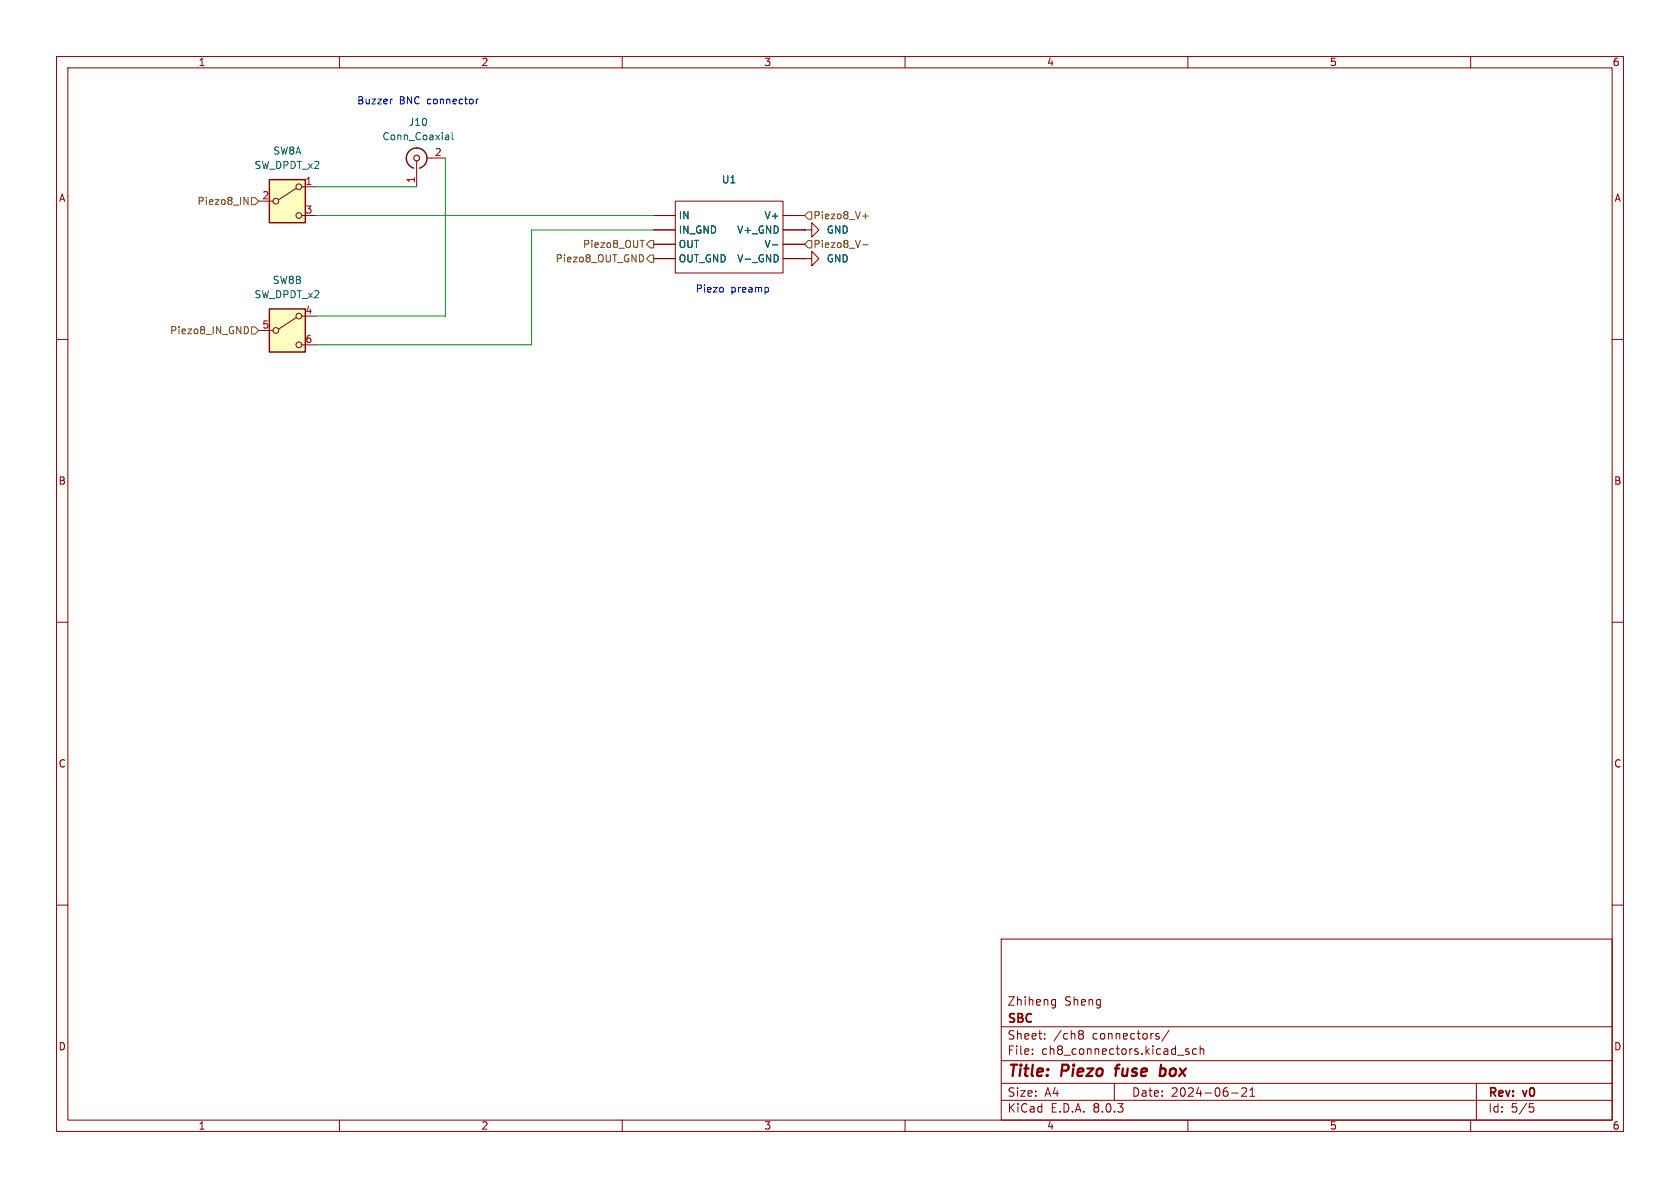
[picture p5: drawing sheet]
<svg xmlns="http://www.w3.org/2000/svg" width="297mm" height="210mm" viewBox="0 0 297 210" stroke-linecap="round" stroke-linejoin="round" font-family="sans-serif">
<g fill="none" stroke="#840000" stroke-width=".18">
<path d="M10 10h277v190h-277zM12 12h273v186h-273zM60 10v2M110 10v2M160 10v2M210 10v2M260 10v2M73.7 28.4v4.6M75.4 27.9h3.3M115.6 38.1h3.8M119.4 35.6h19v12.7h-19zM138.4 38.1h3.8"/>
<path d="M10 60h2M115.6 40.6h3.8M115.6 43.2h3.8M115.6 45.7h3.8M138.4 40.6h3.8M138.4 43.2h3.8M138.4 45.7h3.8M142.2 45.7h1.3v-1.2l1.3 1.2-1.3 1.3v-1.3M142.2 45.7h.1M142.2 40.6h1.3v-1.2l1.3 1.2-1.3 1.3v-1.3M142.2 40.6h.1M285 60h2"/>
<path d="M10 110h2M285 110h2M10 160h2M285 160h2M177 166h108v32h-108zM186 177.6h.6M186 176.8h.6M186.6 176.7v1.2l-.1 .2-.4 .1M60 198v2M110 198v2M160 198v2M177 194.5h108"/>
<path d="M177 191.5h108M177 187.5h108M177 181.5h108M182.5 186.3v.1M182.5 185.5v.1M184.7 183.6v.1M184.7 182.8v.1M190.8 182.8h.2M190.8 182.3l.4-.1 .3 .1v.3l-.3 .2M191 182.8h.2M191 182.8l-.2 .1M191.2 182.8l.3 .3v.5l-.3 .1-.4-.1"/>
<path d="M197 191.5v3M204.5 183.2l.4 .1 .1 .2-.3 .2h-.2M204.5 182.7l.4 .1M206.7 182.1l-1.3 2M208.2 186.5h1.1M210 198v2M210.2 185.5l-.4-.1-.2 .2 .1 .2 .5 .2v.3h-.6M211.5 185.5l-.4-.1-.3 .3v.4l.2 .2h.5M212.2 185.5l.2-.1 .3 .1 .1 .9M212.2 184.9v1.5M217.7 193.2h1.2M219.5 192.4l.6-.1 .2 .1 .1 .3-.9 1.1h.9"/>
<path d="M221 193.8h.8M221 192.7l.4-.4v1.5M260 198v2M261 191.5v6.5M270.4 195.1h.7M270.5 195.7h.4l.3 .3-.2 .5-.5 .1"/>
</g>
<path d="M197.1 188.9h.7M197.4 188.5l-.2 1.7M205.2 189l.2-.1 .5 .1M205.3 188.2l-.3 2M205.9 190a.66 .66 0 0 1-.9 .1" fill="none" stroke="#840000" stroke-width=".4"/>
<path d="M73.2 29.7a1.81 1.81 0 0 1-1-2.8 1.81 1.81 0 0 1 2.9 0 1.81 1.81 0 0 1-.9 2.8" fill="none" stroke="#840000" stroke-width=".25"/>
<circle cx="73.7" cy="27.9" r=".51" fill="none" stroke="#840000" stroke-width=".2"/>
<path d="M78.9 23.9h.3l.1 .1v.7M79.3 24.6l-.4 .1M79.3 24.2h-.4M79.9 23.4v1.1l.2 .2M136.6 43.3h.9M137.3 45.1l.3 .5-.3 .6" fill="none" stroke="#006464" stroke-width=".18"/>
<path d="M47.6 31.8h6.4v7.6h-6.4z" fill="#ffffc2"/>
<g fill="none" stroke="#840000" stroke-width=".18">
<path d="M45.7 35.6h2.6M52.4 33.3l-3.1 2M53.3 33h2.6M53.3 38.1h2.6"/>
<circle cx="48.8" cy="35.6" r=".51"/>
<circle cx="52.8" cy="33" r=".51"/>
<circle cx="52.8" cy="38.1" r=".51"/>
</g>
<path d="M47.6 31.8h6.4v7.6h-6.4z" fill="none" stroke="#840000" stroke-width=".25"/>
<path d="M47.6 54.6h6.4v7.6h-6.4z" fill="#ffffc2"/>
<g fill="none" stroke="#840000" stroke-width=".18">
<path d="M115.6 38.1h3.8M138.4 38.1h3.8M45.7 58.4h2.6M52.4 56.1l-3.1 2.1M53.3 55.9h2.6M115.6 40.6h3.8M115.6 43.2h3.8M115.6 45.7h3.8M138.4 40.6h3.8M138.4 43.2h3.8M138.4 45.7h3.8M142.2 45.7h.1"/>
<path d="M142.2 40.6h.1M53.3 61h2.6"/>
<circle cx="48.8" cy="58.4" r=".51"/>
<circle cx="52.8" cy="55.9" r=".51"/>
<circle cx="52.8" cy="61" r=".51"/>
</g>
<path d="M47.6 54.6h6.4v7.6h-6.4z" fill="none" stroke="#840000" stroke-width=".25"/>
<g fill="none" stroke="#725600" stroke-width=".18">
<path d="M43.1 34.9l.8 1.2v-1.2M44.4 34.9h.7l.6 .7-.6 .6h-.7zM142.9 37.5h.6v1.2h-.6l-.7-.6zM152.5 38.2h1M153 37.7v1M43.5 57.7a.68 .68 0 0 1 .4 .7 .68 .68 0 0 1-.4 .6M44.4 57.8h.7l.6 .6-.6 .7h-.7zM113.2 42.5h.7M113.6 45.2l.2 .4-.2 .5M114.9 45.1h.7v1.3h-.7l-.6-.7zM114.9 42.5h.7v1.3h-.7l-.6-.6zM142.9 42.5h.6v1.3h-.6l-.7-.6z"/>
<path d="M152.5 43.3h1"/>
</g>
<path d="M69.4 17.5l-.3 .1M84.2 17.5v.9M84.6 17.5l-.4 .3M127.8 50.9v.6M135.6 50.8l.3 .2v.4l-.3 .2" fill="none" stroke="#0000c2" stroke-width=".18"/>
<path d="M55.9 38.1h59.7M55.9 33h17.8M78.7 27.9v28h-22.8M115.6 40.6h-21.6v20.4h-38.1" fill="none" stroke="#009600" stroke-width=".18"/>
<path d="M136.6 43.3h.9M137.3 45.1l.3 .5-.3 .6" fill="none" stroke="#006464" stroke-width=".18"/>
<g font-size="2.8" fill="#840000">
<text x="178" y="190.9">Title:</text>
<text x="187.7" y="190.9">Piezo</text>
<text x="198.1" y="190.9">fuse</text>
<text x="206.7" y="190.9">box</text>
</g>
<g font-size="2.1" fill="#840000">
<text x="178" y="178">Zhiheng</text>
<text x="188.2" y="178">Sheng</text>
<text x="178" y="184">Sheet:</text>
<text x="178" y="181.2">SBC</text>
<text x="186.2" y="184">/ch8</text>
<text x="193.2" y="184">connectors/</text>
<text x="178" y="186.7">File:</text>
<text x="184.1" y="186.7">ch8_connectors.kicad_sch</text>
<text x="178" y="196.9">KiCad</text>
<text x="178" y="194.1">Size:</text>
<text x="184.7" y="194.1">A4</text>
<text x="185.7" y="196.9">E.D.A.</text>
<text x="193.3" y="196.9">8.0.3</text>
<text x="200" y="194.1">Date:</text>
<text x="207" y="194.1">2024-06-21</text>
<text x="263" y="194.3">Rev:</text>
<text x="263" y="196.9">Id:</text>
<text x="267.1" y="196.9">5/5</text>
<text x="269.4" y="194.3">v0</text>
</g>
<g font-size="1.8" fill="#840000">
<text x="35" y="11.9">1</text>
<text x="85" y="11.9">2</text>
<text x="135" y="11.9">3</text>
<text x="185" y="11.9">4</text>
<text x="235" y="11.9">5</text>
<text x="285" y="11.9">6</text>
<text x="10.3" y="35.9">A</text>
<text x="285.3" y="35.9">A</text>
<text x="10.3" y="85.9">B</text>
<text x="285.3" y="85.9">B</text>
<text x="10.3" y="135.9">C</text>
<text x="285.3" y="135.9">C</text>
<text x="10.3" y="185.9">D</text>
<text x="285.3" y="185.9">D</text>
<text x="35" y="199.9">1</text>
<text x="85" y="199.9">2</text>
<text x="135" y="199.9">3</text>
<text x="185" y="199.9">4</text>
<text x="235" y="199.9">5</text>
<text x="285" y="199.9">6</text>
</g>
<g font-size="1.8" fill="#0000c2">
<text x="63" y="18.6">Buzzer</text>
<text x="70.6" y="18.6">BNC</text>
<text x="75.6" y="18.6">connector</text>
<text x="122.9" y="51.9">Piezo</text>
<text x="129.2" y="51.9">preamp</text>
</g>
<g font-size="1.8" fill="#006464">
<text x="72.2" y="22.5">J10</text>
<text x="48.2" y="27.5">SW8A</text>
<text x="67.5" y="25">Conn_Coaxial</text>
<text x="44.9" y="30.1">SW_DPDT_x2</text>
<text x="127.5" y="32.6">U1</text>
<text x="119.9" y="39">IN</text>
<text x="119.9" y="41.5">IN_GND</text>
<text x="130.2" y="41.5">V+_GND</text>
<text x="135.1" y="39">V+</text>
<text x="146.1" y="41.5">GND</text>
<text x="119.9" y="44">OUT</text>
<text x="119.9" y="46.6">OUT_GND</text>
<text x="130.2" y="46.6">V-_GND</text>
<text x="135.1" y="44">V-</text>
<text x="146.1" y="46.6">GND</text>
<text x="44.9" y="52.9">SW_DPDT_x2</text>
<text x="48.1" y="50.4">SW8B</text>
</g>
<g font-size="1.8" fill="#a90000">
<text x="76.8" y="27.7">2</text>
<text x="46.3" y="35.3">2</text>
<text x="53.9" y="32.8">1</text>
<text x="73.4" y="32.5" transform="rotate(-90 73.4 32.5)">1</text>
<text x="53.9" y="37.8">3</text>
<text x="46.3" y="58.2">5</text>
<text x="53.9" y="55.6">4</text>
<text x="53.9" y="60.7">6</text>
</g>
<g font-size="1.8" fill="#725600">
<text x="34.8" y="36.4">Piezo8_IN</text>
<text x="143.7" y="39">Piezo8_V+</text>
<text x="98.1" y="46.6">Piezo8_OUT_GND</text>
<text x="103" y="44">Piezo8_OUT</text>
<text x="143.7" y="44">Piezo8_V-</text>
<text x="30" y="59.3">Piezo8_IN_GND</text>
</g>
</svg>
